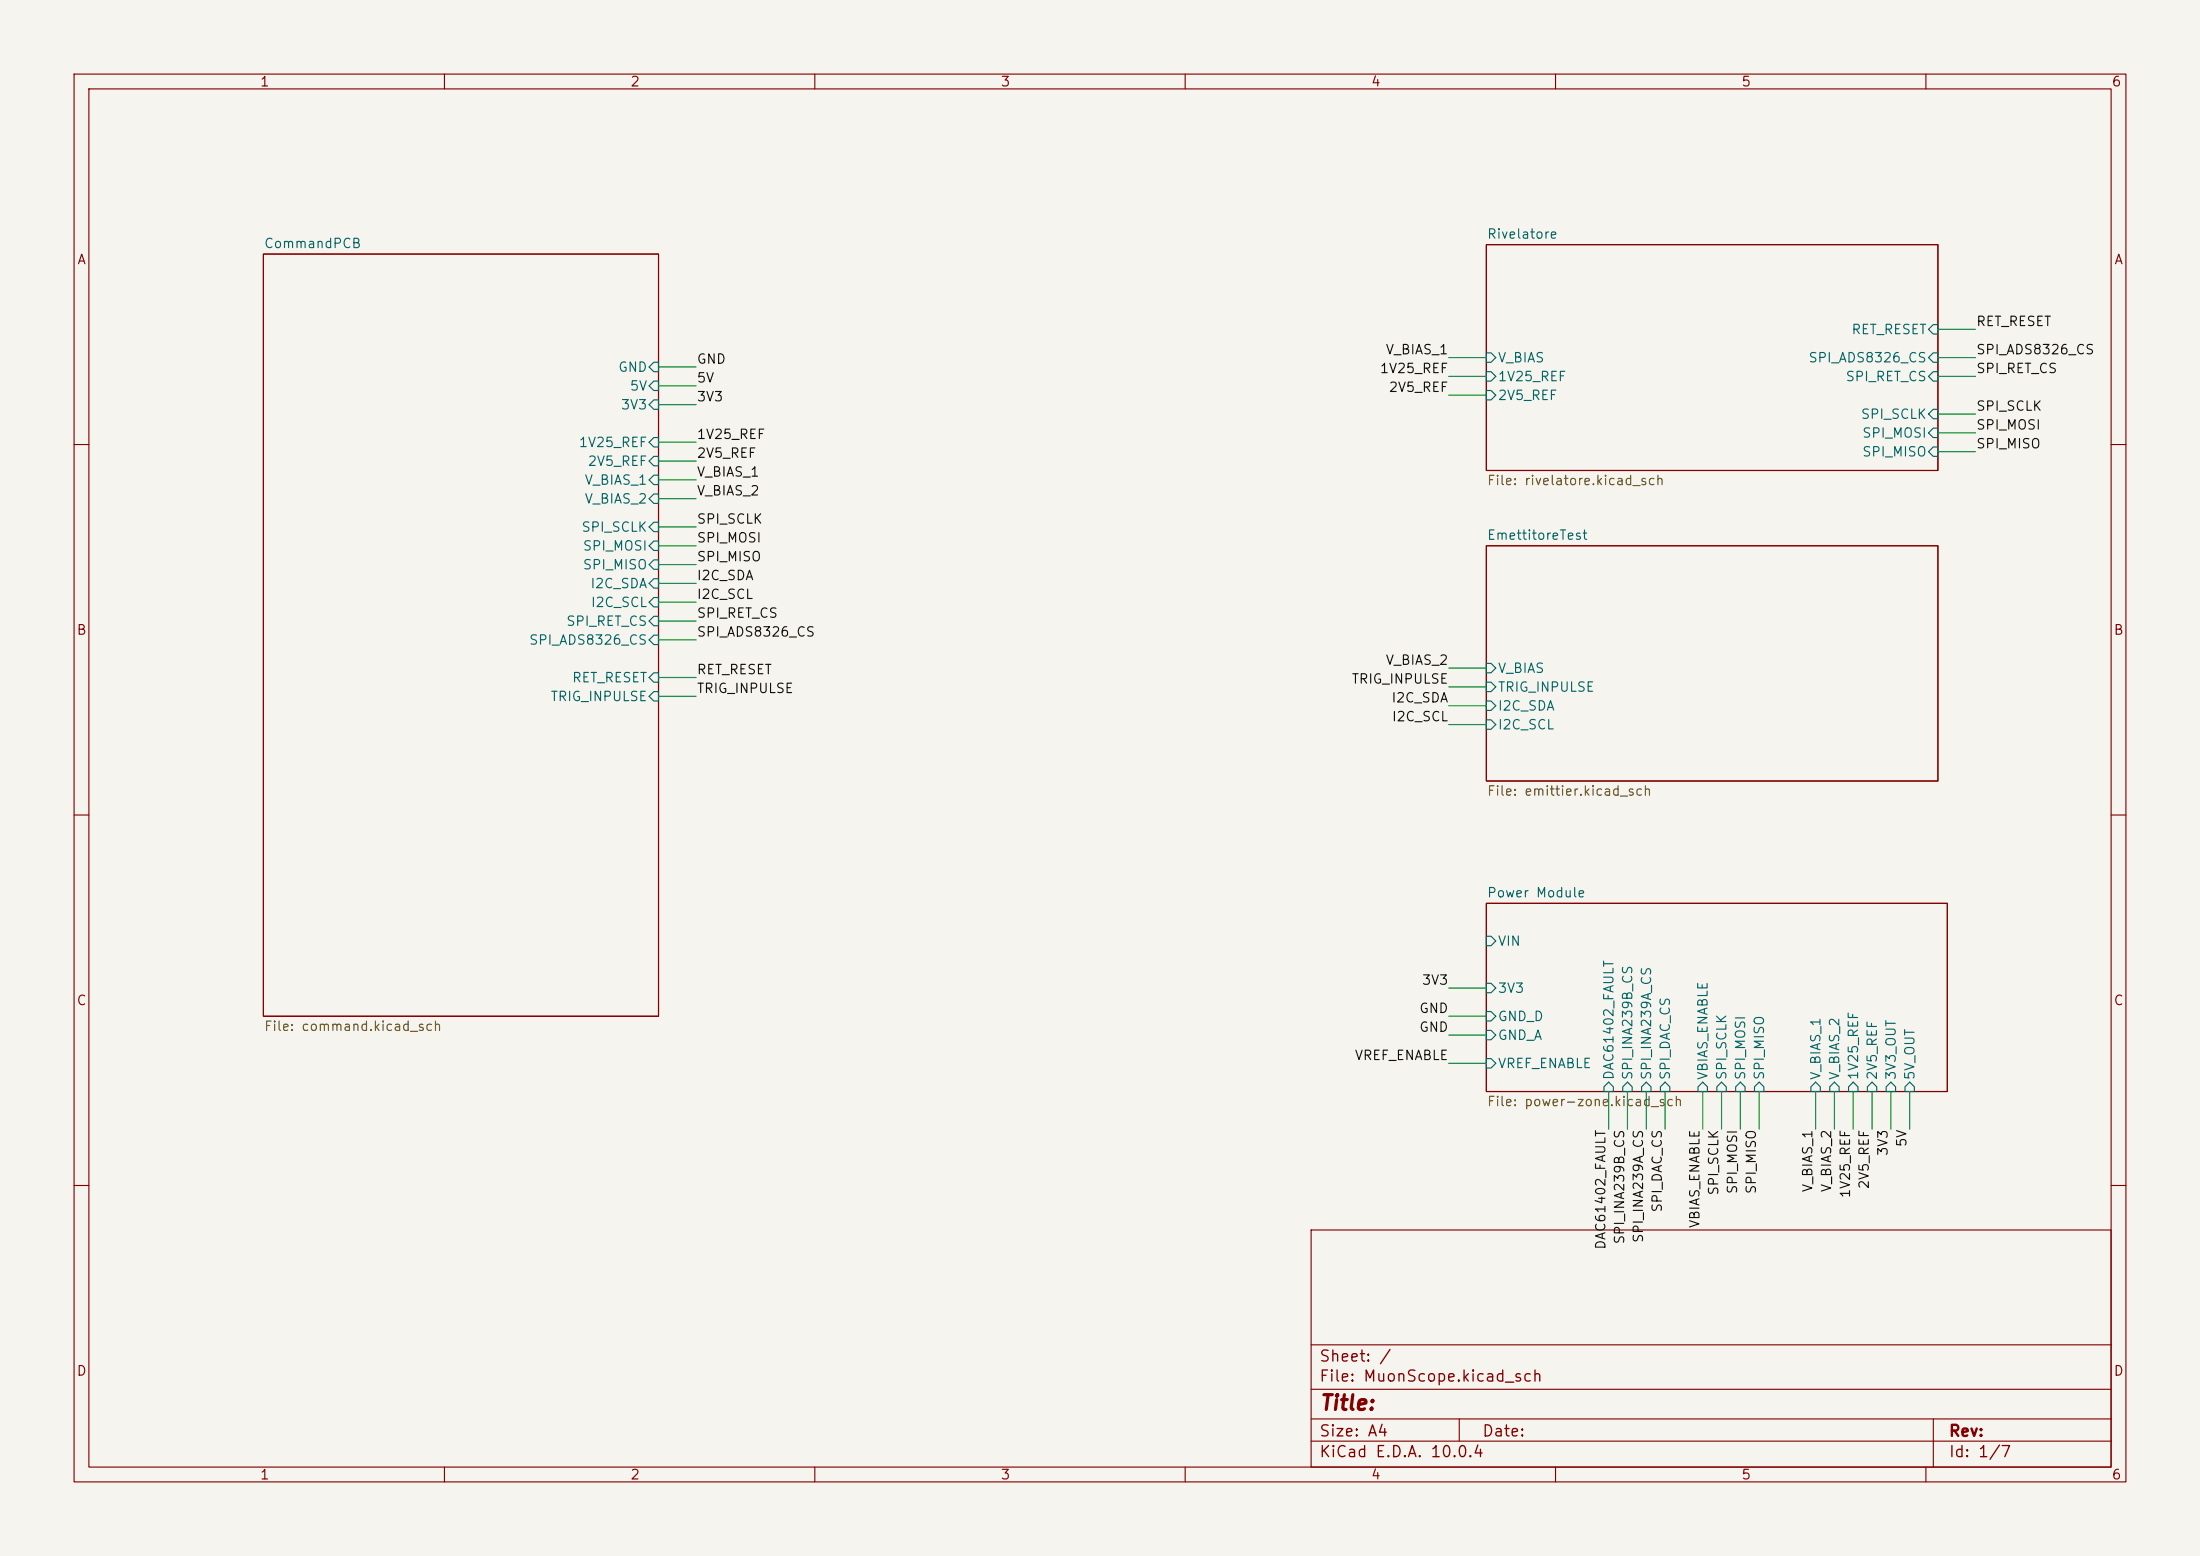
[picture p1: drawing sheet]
(kicad_sch
 (version 20260306)
 (generator "eeschema")
 (generator_version "10.0")
 (paper "A4")
 (lib_symbols
  (symbol "MIKILAB_power:+2V5"
   (power global)
   (pin_numbers (hide yes))
   (pin_names
    (offset 0) (hide yes)) (exclude_from_sim no) (in_bom yes) (on_board yes)
   (in_pos_files yes)
   (duplicate_pin_numbers_are_jumpers no)
   (property "Reference" "#PWR" (at 0 -3.81 0) (show_name no) (do_not_autoplace no) (hide yes) (effects (font (size 1.27 1.27))))
   (property "Value" "+2V5" (at 0 3.556 0) (show_name no) (do_not_autoplace no) (effects (font (size 1.27 1.27))))
   (property "Footprint" "" (at 0 0 0) (show_name no) (do_not_autoplace no) (hide yes) (effects (font (size 1.27 1.27))))
   (property "Datasheet" "" (at 0 0 0) (show_name no) (do_not_autoplace no) (hide yes) (effects (font (size 1.27 1.27))))
   (property "Description" "Power symbol creates a global label with name \"+2V5\"" (at 0 0 0) (show_name no) (do_not_autoplace no) (hide yes) (effects (font (size 1.27 1.27))))
   (symbol "+2V5_0_1"
    (polyline (pts (xy -0.762 1.27) (xy 0 2.54)) (stroke (width 0) (type default)) (fill (type none)))
    (polyline (pts (xy 0 2.54) (xy 0.762 1.27)) (stroke (width 0) (type default)) (fill (type none)))
    (polyline (pts (xy 0 0) (xy 0 2.54)) (stroke (width 0) (type default)) (fill (type none))))
   (symbol "+2V5_1_1"
    (pin power_in line (at 0 0 90) (length 0) (name "" (effects (font (size 1.27 1.27)))) (number "1" (effects (font (size 1.27 1.27))))))
   (embedded_fonts no)))
    
    
 (sheet
  (at 200.66 121.92)
  (size 62.23 25.4)
  (exclude_from_sim no)
  (in_bom yes)
  (on_board yes)
  (dnp no)
  (fields_autoplaced yes)
  (stroke (width 0.1524) (type solid))
  (fill (color 0 0 0 0))
  (property "Sheetname" "Power Module" (at 200.66 121.2084 0) (show_name no) (do_not_autoplace no) (effects (font (size 1.27 1.27)) (justify left bottom)))
  (property "Sheetfile" "power-zone.kicad_sch" (at 200.66 147.9046 0) (show_name no) (do_not_autoplace no) (effects (font (size 1.27 1.27)) (justify left top)))
  (pin "1V25_REF" input (at 250.19 147.32 270) (effects (font (size 1.27 1.27)) (justify left)))
  (pin "2V5_REF" input (at 252.73 147.32 270) (effects (font (size 1.27 1.27)) (justify left)))
  (pin "SPI_MISO" input (at 237.49 147.32 270) (effects (font (size 1.27 1.27)) (justify left)))
  (pin "SPI_MOSI" input (at 234.95 147.32 270) (effects (font (size 1.27 1.27)) (justify left)))
  (pin "SPI_SCLK" input (at 232.41 147.32 270) (effects (font (size 1.27 1.27)) (justify left)))
  (pin "VBIAS_ENABLE" input (at 229.87 147.32 270) (effects (font (size 1.27 1.27)) (justify left)))
  (pin "VIN" input (at 200.66 127 180) (effects (font (size 1.27 1.27)) (justify left)))
  (pin "3V3_OUT" input (at 255.27 147.32 270) (effects (font (size 1.27 1.27)) (justify left)))
  (pin "5V_OUT" input (at 257.81 147.32 270) (effects (font (size 1.27 1.27)) (justify left)))
  (pin "DAC61402_FAULT" input (at 217.17 147.32 270) (effects (font (size 1.27 1.27)) (justify left)))
  (pin "SPI_DAC_CS" input (at 224.79 147.32 270) (effects (font (size 1.27 1.27)) (justify left)))
  (pin "SPI_INA239A_CS" input (at 222.25 147.32 270) (effects (font (size 1.27 1.27)) (justify left)))
  (pin "SPI_INA239B_CS" input (at 219.71 147.32 270) (effects (font (size 1.27 1.27)) (justify left)))
  (pin "V_BIAS_1" input (at 245.11 147.32 270) (effects (font (size 1.27 1.27)) (justify left)))
  (pin "V_BIAS_2" input (at 247.65 147.32 270) (effects (font (size 1.27 1.27)) (justify left)))
  (pin "3V3" input (at 200.66 133.35 180) (effects (font (size 1.27 1.27)) (justify left)))
  (pin "GND_A" input (at 200.66 139.7 180) (effects (font (size 1.27 1.27)) (justify left)))
  (pin "GND_D" input (at 200.66 137.16 180) (effects (font (size 1.27 1.27)) (justify left)))
  (pin "VREF_ENABLE" input (at 200.66 143.51 180) (effects (font (size 1.27 1.27)) (justify left))))
 (sheet
  (at 35.56 34.29)
  (size 53.34 102.87)
  (exclude_from_sim no)
  (in_bom yes)
  (on_board yes)
  (dnp no)
  (fields_autoplaced yes)
  (stroke (width 0.1524) (type solid))
  (fill (color 0 0 0 0))
  (property "Sheetname" "CommandPCB" (at 35.56 33.5784 0) (show_name no) (do_not_autoplace no) (effects (font (size 1.27 1.27)) (justify left bottom)))
  (property "Sheetfile" "command.kicad_sch" (at 35.56 137.7446 0) (show_name no) (do_not_autoplace no) (effects (font (size 1.27 1.27)) (justify left top)))
  (pin "1V25_REF" input (at 88.9 59.69 0) (effects (font (size 1.27 1.27)) (justify right)))
  (pin "2V5_REF" input (at 88.9 62.23 0) (effects (font (size 1.27 1.27)) (justify right)))
  (pin "3V3" input (at 88.9 54.61 0) (effects (font (size 1.27 1.27)) (justify right)))
  (pin "5V" input (at 88.9 52.07 0) (effects (font (size 1.27 1.27)) (justify right)))
  (pin "GND" input (at 88.9 49.53 0) (effects (font (size 1.27 1.27)) (justify right)))
  (pin "I2C_SCL" input (at 88.9 81.28 0) (effects (font (size 1.27 1.27)) (justify right)))
  (pin "I2C_SDA" input (at 88.9 78.74 0) (effects (font (size 1.27 1.27)) (justify right)))
  (pin "RET_RESET" input (at 88.9 91.44 0) (effects (font (size 1.27 1.27)) (justify right)))
  (pin "SPI_ADS8326_CS" input (at 88.9 86.36 0) (effects (font (size 1.27 1.27)) (justify right)))
  (pin "SPI_MISO" input (at 88.9 76.2 0) (effects (font (size 1.27 1.27)) (justify right)))
  (pin "SPI_MOSI" input (at 88.9 73.66 0) (effects (font (size 1.27 1.27)) (justify right)))
  (pin "SPI_RET_CS" input (at 88.9 83.82 0) (effects (font (size 1.27 1.27)) (justify right)))
  (pin "SPI_SCLK" input (at 88.9 71.12 0) (effects (font (size 1.27 1.27)) (justify right)))
  (pin "TRIG_INPULSE" input (at 88.9 93.98 0) (effects (font (size 1.27 1.27)) (justify right)))
  (pin "V_BIAS_1" input (at 88.9 64.77 0) (effects (font (size 1.27 1.27)) (justify right)))
  (pin "V_BIAS_2" input (at 88.9 67.31 0) (effects (font (size 1.27 1.27)) (justify right))))
 (sheet
  (at 200.66 33.02)
  (size 60.96 30.48)
  (exclude_from_sim no)
  (in_bom yes)
  (on_board yes)
  (dnp no)
  (fields_autoplaced yes)
  (stroke (width 0.1524) (type solid))
  (fill (color 0 0 0 0))
  (property "Sheetname" "Rivelatore" (at 200.66 32.3084 0) (show_name no) (do_not_autoplace no) (effects (font (size 1.27 1.27)) (justify left bottom)))
  (property "Sheetfile" "rivelatore.kicad_sch" (at 200.66 64.0846 0) (show_name no) (do_not_autoplace no) (effects (font (size 1.27 1.27)) (justify left top)))
  (property "Field2" "" (at 200.66 33.02 0) (hide yes) (show_name no) (do_not_autoplace no) (effects (font (size 1.27 1.27))))
  (pin "1V25_REF" input (at 200.66 50.8 180) (effects (font (size 1.27 1.27)) (justify left)))
  (pin "2V5_REF" input (at 200.66 53.34 180) (effects (font (size 1.27 1.27)) (justify left)))
  (pin "RET_RESET" input (at 261.62 44.45 0) (effects (font (size 1.27 1.27)) (justify right)))
  (pin "SPI_ADS8326_CS" input (at 261.62 48.26 0) (effects (font (size 1.27 1.27)) (justify right)))
  (pin "SPI_MISO" input (at 261.62 60.96 0) (effects (font (size 1.27 1.27)) (justify right)))
  (pin "SPI_MOSI" input (at 261.62 58.42 0) (effects (font (size 1.27 1.27)) (justify right)))
  (pin "SPI_RET_CS" input (at 261.62 50.8 0) (effects (font (size 1.27 1.27)) (justify right)))
  (pin "SPI_SCLK" input (at 261.62 55.88 0) (effects (font (size 1.27 1.27)) (justify right)))
  (pin "V_BIAS" input (at 200.66 48.26 180) (effects (font (size 1.27 1.27)) (justify left))))
 (sheet
  (at 200.66 73.66)
  (size 60.96 31.75)
  (exclude_from_sim no)
  (in_bom yes)
  (on_board yes)
  (dnp no)
  (fields_autoplaced yes)
  (stroke (width 0.1524) (type solid))
  (fill (color 0 0 0 0))
  (property "Sheetname" "EmettitoreTest" (at 200.66 72.9484 0) (show_name no) (do_not_autoplace no) (effects (font (size 1.27 1.27)) (justify left bottom)))
  (property "Sheetfile" "emittier.kicad_sch" (at 200.66 105.9946 0) (show_name no) (do_not_autoplace no) (effects (font (size 1.27 1.27)) (justify left top)))
  (pin "I2C_SCL" input (at 200.66 97.79 180) (effects (font (size 1.27 1.27)) (justify left)))
  (pin "I2C_SDA" input (at 200.66 95.25 180) (effects (font (size 1.27 1.27)) (justify left)))
  (pin "TRIG_INPULSE" input (at 200.66 92.71 180) (effects (font (size 1.27 1.27)) (justify left)))
  (pin "V_BIAS" input (at 200.66 90.17 180) (effects (font (size 1.27 1.27)) (justify left))))
 (wire (pts (xy 250.19 147.32) (xy 250.19 152.40)) (stroke (width 0) (type default)))
 (label "1V25_REF" (at 250.19 152.40 270) (effects (font (size 1.27 1.27)) (justify right bottom)))
 (wire (pts (xy 252.73 147.32) (xy 252.73 152.40)) (stroke (width 0) (type default)))
 (label "2V5_REF" (at 252.73 152.40 270) (effects (font (size 1.27 1.27)) (justify right bottom)))
 (wire (pts (xy 237.49 147.32) (xy 237.49 152.40)) (stroke (width 0) (type default)))
 (label "SPI_MISO" (at 237.49 152.40 270) (effects (font (size 1.27 1.27)) (justify right bottom)))
 (wire (pts (xy 234.95 147.32) (xy 234.95 152.40)) (stroke (width 0) (type default)))
 (label "SPI_MOSI" (at 234.95 152.40 270) (effects (font (size 1.27 1.27)) (justify right bottom)))
 (wire (pts (xy 232.41 147.32) (xy 232.41 152.40)) (stroke (width 0) (type default)))
 (label "SPI_SCLK" (at 232.41 152.40 270) (effects (font (size 1.27 1.27)) (justify right bottom)))
 (wire (pts (xy 229.87 147.32) (xy 229.87 152.40)) (stroke (width 0) (type default)))
 (label "VBIAS_ENABLE" (at 229.87 152.40 270) (effects (font (size 1.27 1.27)) (justify right bottom)))
 (wire (pts (xy 255.27 147.32) (xy 255.27 152.40)) (stroke (width 0) (type default)))
 (label "3V3" (at 255.27 152.40 270) (effects (font (size 1.27 1.27)) (justify right bottom)))
 (wire (pts (xy 257.81 147.32) (xy 257.81 152.40)) (stroke (width 0) (type default)))
 (label "5V" (at 257.81 152.40 270) (effects (font (size 1.27 1.27)) (justify right bottom)))
 (wire (pts (xy 217.17 147.32) (xy 217.17 152.40)) (stroke (width 0) (type default)))
 (label "DAC61402_FAULT" (at 217.17 152.40 270) (effects (font (size 1.27 1.27)) (justify right bottom)))
 (wire (pts (xy 224.79 147.32) (xy 224.79 152.40)) (stroke (width 0) (type default)))
 (label "SPI_DAC_CS" (at 224.79 152.40 270) (effects (font (size 1.27 1.27)) (justify right bottom)))
 (wire (pts (xy 222.25 147.32) (xy 222.25 152.40)) (stroke (width 0) (type default)))
 (label "SPI_INA239A_CS" (at 222.25 152.40 270) (effects (font (size 1.27 1.27)) (justify right bottom)))
 (wire (pts (xy 219.71 147.32) (xy 219.71 152.40)) (stroke (width 0) (type default)))
 (label "SPI_INA239B_CS" (at 219.71 152.40 270) (effects (font (size 1.27 1.27)) (justify right bottom)))
 (wire (pts (xy 245.11 147.32) (xy 245.11 152.40)) (stroke (width 0) (type default)))
 (label "V_BIAS_1" (at 245.11 152.40 270) (effects (font (size 1.27 1.27)) (justify right bottom)))
 (wire (pts (xy 247.65 147.32) (xy 247.65 152.40)) (stroke (width 0) (type default)))
 (label "V_BIAS_2" (at 247.65 152.40 270) (effects (font (size 1.27 1.27)) (justify right bottom)))
 (wire (pts (xy 200.66 133.35) (xy 195.58 133.35)) (stroke (width 0) (type default)))
 (label "3V3" (at 195.58 133.35 180) (effects (font (size 1.27 1.27)) (justify right bottom)))
 (wire (pts (xy 200.66 139.70) (xy 195.58 139.70)) (stroke (width 0) (type default)))
 (label "GND" (at 195.58 139.70 180) (effects (font (size 1.27 1.27)) (justify right bottom)))
 (wire (pts (xy 200.66 137.16) (xy 195.58 137.16)) (stroke (width 0) (type default)))
 (label "GND" (at 195.58 137.16 180) (effects (font (size 1.27 1.27)) (justify right bottom)))
 (wire (pts (xy 200.66 143.51) (xy 195.58 143.51)) (stroke (width 0) (type default)))
 (label "VREF_ENABLE" (at 195.58 143.51 180) (effects (font (size 1.27 1.27)) (justify right bottom)))
 (wire (pts (xy 88.90 59.69) (xy 93.98 59.69)) (stroke (width 0) (type default)))
 (label "1V25_REF" (at 93.98 59.69 0) (effects (font (size 1.27 1.27)) (justify left bottom)))
 (wire (pts (xy 88.90 62.23) (xy 93.98 62.23)) (stroke (width 0) (type default)))
 (label "2V5_REF" (at 93.98 62.23 0) (effects (font (size 1.27 1.27)) (justify left bottom)))
 (wire (pts (xy 88.90 54.61) (xy 93.98 54.61)) (stroke (width 0) (type default)))
 (label "3V3" (at 93.98 54.61 0) (effects (font (size 1.27 1.27)) (justify left bottom)))
 (wire (pts (xy 88.90 52.07) (xy 93.98 52.07)) (stroke (width 0) (type default)))
 (label "5V" (at 93.98 52.07 0) (effects (font (size 1.27 1.27)) (justify left bottom)))
 (wire (pts (xy 88.90 49.53) (xy 93.98 49.53)) (stroke (width 0) (type default)))
 (label "GND" (at 93.98 49.53 0) (effects (font (size 1.27 1.27)) (justify left bottom)))
 (wire (pts (xy 88.90 81.28) (xy 93.98 81.28)) (stroke (width 0) (type default)))
 (label "I2C_SCL" (at 93.98 81.28 0) (effects (font (size 1.27 1.27)) (justify left bottom)))
 (wire (pts (xy 88.90 78.74) (xy 93.98 78.74)) (stroke (width 0) (type default)))
 (label "I2C_SDA" (at 93.98 78.74 0) (effects (font (size 1.27 1.27)) (justify left bottom)))
 (wire (pts (xy 88.90 91.44) (xy 93.98 91.44)) (stroke (width 0) (type default)))
 (label "RET_RESET" (at 93.98 91.44 0) (effects (font (size 1.27 1.27)) (justify left bottom)))
 (wire (pts (xy 88.90 86.36) (xy 93.98 86.36)) (stroke (width 0) (type default)))
 (label "SPI_ADS8326_CS" (at 93.98 86.36 0) (effects (font (size 1.27 1.27)) (justify left bottom)))
 (wire (pts (xy 88.90 76.20) (xy 93.98 76.20)) (stroke (width 0) (type default)))
 (label "SPI_MISO" (at 93.98 76.20 0) (effects (font (size 1.27 1.27)) (justify left bottom)))
 (wire (pts (xy 88.90 73.66) (xy 93.98 73.66)) (stroke (width 0) (type default)))
 (label "SPI_MOSI" (at 93.98 73.66 0) (effects (font (size 1.27 1.27)) (justify left bottom)))
 (wire (pts (xy 88.90 83.82) (xy 93.98 83.82)) (stroke (width 0) (type default)))
 (label "SPI_RET_CS" (at 93.98 83.82 0) (effects (font (size 1.27 1.27)) (justify left bottom)))
 (wire (pts (xy 88.90 71.12) (xy 93.98 71.12)) (stroke (width 0) (type default)))
 (label "SPI_SCLK" (at 93.98 71.12 0) (effects (font (size 1.27 1.27)) (justify left bottom)))
 (wire (pts (xy 88.90 93.98) (xy 93.98 93.98)) (stroke (width 0) (type default)))
 (label "TRIG_INPULSE" (at 93.98 93.98 0) (effects (font (size 1.27 1.27)) (justify left bottom)))
 (wire (pts (xy 88.90 64.77) (xy 93.98 64.77)) (stroke (width 0) (type default)))
 (label "V_BIAS_1" (at 93.98 64.77 0) (effects (font (size 1.27 1.27)) (justify left bottom)))
 (wire (pts (xy 88.90 67.31) (xy 93.98 67.31)) (stroke (width 0) (type default)))
 (label "V_BIAS_2" (at 93.98 67.31 0) (effects (font (size 1.27 1.27)) (justify left bottom)))
 (wire (pts (xy 200.66 50.80) (xy 195.58 50.80)) (stroke (width 0) (type default)))
 (label "1V25_REF" (at 195.58 50.80 180) (effects (font (size 1.27 1.27)) (justify right bottom)))
 (wire (pts (xy 200.66 53.34) (xy 195.58 53.34)) (stroke (width 0) (type default)))
 (label "2V5_REF" (at 195.58 53.34 180) (effects (font (size 1.27 1.27)) (justify right bottom)))
 (wire (pts (xy 261.62 44.45) (xy 266.70 44.45)) (stroke (width 0) (type default)))
 (label "RET_RESET" (at 266.70 44.45 0) (effects (font (size 1.27 1.27)) (justify left bottom)))
 (wire (pts (xy 261.62 48.26) (xy 266.70 48.26)) (stroke (width 0) (type default)))
 (label "SPI_ADS8326_CS" (at 266.70 48.26 0) (effects (font (size 1.27 1.27)) (justify left bottom)))
 (wire (pts (xy 261.62 60.96) (xy 266.70 60.96)) (stroke (width 0) (type default)))
 (label "SPI_MISO" (at 266.70 60.96 0) (effects (font (size 1.27 1.27)) (justify left bottom)))
 (wire (pts (xy 261.62 58.42) (xy 266.70 58.42)) (stroke (width 0) (type default)))
 (label "SPI_MOSI" (at 266.70 58.42 0) (effects (font (size 1.27 1.27)) (justify left bottom)))
 (wire (pts (xy 261.62 50.80) (xy 266.70 50.80)) (stroke (width 0) (type default)))
 (label "SPI_RET_CS" (at 266.70 50.80 0) (effects (font (size 1.27 1.27)) (justify left bottom)))
 (wire (pts (xy 261.62 55.88) (xy 266.70 55.88)) (stroke (width 0) (type default)))
 (label "SPI_SCLK" (at 266.70 55.88 0) (effects (font (size 1.27 1.27)) (justify left bottom)))
 (wire (pts (xy 200.66 48.26) (xy 195.58 48.26)) (stroke (width 0) (type default)))
 (label "V_BIAS_1" (at 195.58 48.26 180) (effects (font (size 1.27 1.27)) (justify right bottom)))
 (wire (pts (xy 200.66 97.79) (xy 195.58 97.79)) (stroke (width 0) (type default)))
 (label "I2C_SCL" (at 195.58 97.79 180) (effects (font (size 1.27 1.27)) (justify right bottom)))
 (wire (pts (xy 200.66 95.25) (xy 195.58 95.25)) (stroke (width 0) (type default)))
 (label "I2C_SDA" (at 195.58 95.25 180) (effects (font (size 1.27 1.27)) (justify right bottom)))
 (wire (pts (xy 200.66 92.71) (xy 195.58 92.71)) (stroke (width 0) (type default)))
 (label "TRIG_INPULSE" (at 195.58 92.71 180) (effects (font (size 1.27 1.27)) (justify right bottom)))
 (wire (pts (xy 200.66 90.17) (xy 195.58 90.17)) (stroke (width 0) (type default)))
 (label "V_BIAS_2" (at 195.58 90.17 180) (effects (font (size 1.27 1.27)) (justify right bottom)))

 (sheet_instances
  (path ""
   (page "1")))
 (embedded_fonts no))
